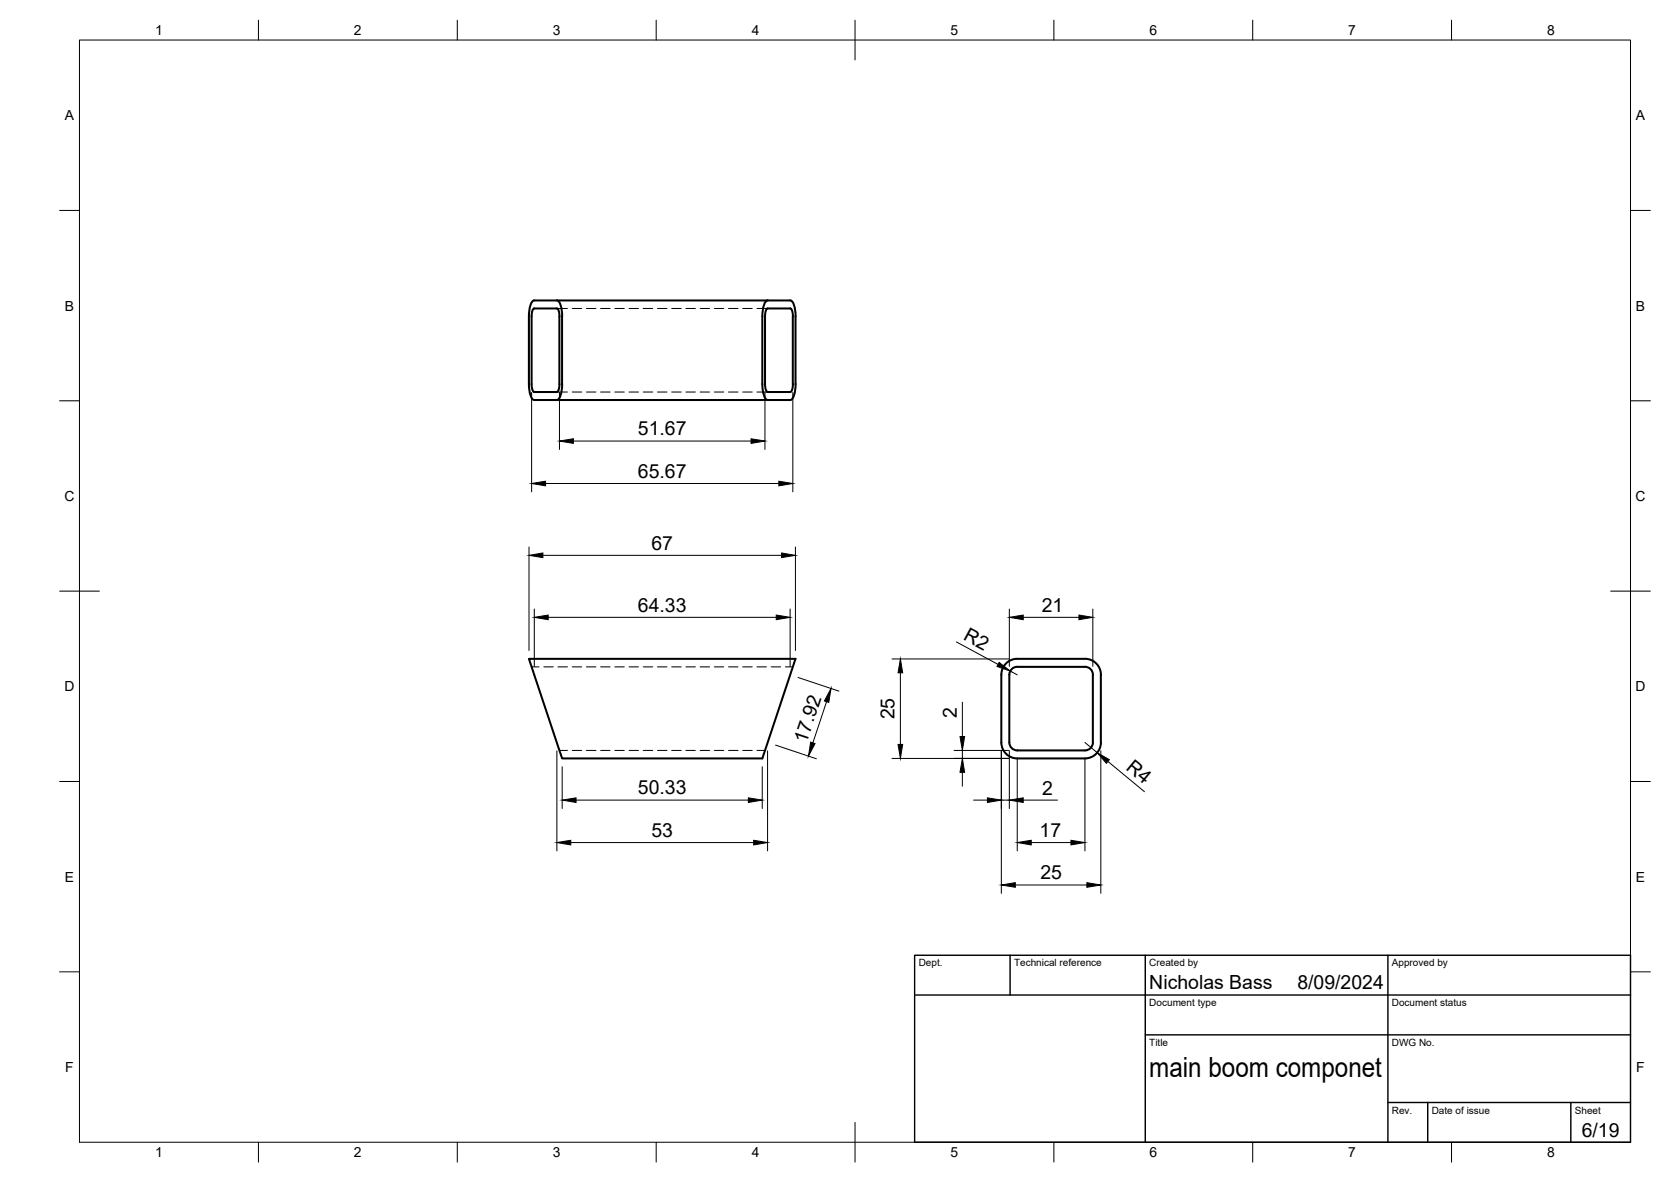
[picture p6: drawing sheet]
<svg xmlns="http://www.w3.org/2000/svg" width="420mm" height="297mm" viewBox="0 0 420 297" stroke-linecap="round" stroke-linejoin="round" font-family="sans-serif">
<!-- layer: Visible -->
<g fill="none" stroke="#000" stroke-width=".51">
<path d="M140 75.5a3.2 3.2 0 0 1 1.3 3.1l.1 .9M141.3 79.5v17M193 75.5h5.7a3.2 3.2 0 0 1 1.3 3.1v17.9M193 75.5h-58.7a3.1 3.1 0 0 0-1.3 3.1v17.9M193 75.5a3.2 3.2 0 0 0-1.3 3.1v17.9M199.3 79.5v17M199.4 79.5l-.1-.6a1.43 1.43 0 0 0-.6-1.4h-5.7a1.74 1.74 0 0 0-.6 2v17M133 96.5l.1 1.8a2.69 2.69 0 0 0 1.2 2.2h58.7M133.7 96.5v.6a1.43 1.43 0 0 0 .6 1.4h5.7a1.77 1.77 0 0 0 .7-2M133.7 96.5v-17.6a1.37 1.37 0 0 1 .6-1.4h5.7a1.79 1.79 0 0 1 .7 2v17M141.4 96.5l-.2 1.8a2.66 2.66 0 0 1-1.2 2.2M191.7 96.5l.1 1.8a2.66 2.66 0 0 0 1.2 2.2"/>
<path d="M192.4 96.5v.6a1.45 1.45 0 0 0 .6 1.4h5.7a1.79 1.79 0 0 0 .7-2M200 96.5l-.1 1.8a2.66 2.66 0 0 1-1.2 2.2h-5.7M133 165.6h67l-8.3 25h-50.4zM251.8 169.6v17a4 4 0 0 0 4 4h17a4 4 0 0 0 4-4M253.8 169.6v17a2 2 0 0 0 2 2h17a2 2 0 0 0 2-2M274.8 169.6v17M274.8 169.6a1.96 1.96 0 0 0-2-2h-17a2 2 0 0 0-2 2M276.8 169.6v17M276.8 169.6a4 4 0 0 0-4-4h-17a4 4 0 0 0-4 4"/>
</g>
<!-- layer: Hidden -->
<g fill="none" stroke="#000" stroke-width=".25">
<path d="M140 77.5h2.7M143.9 77.5h2.4M147.4 77.5h2.4M151 77.5h2.4M154.6 77.5h2.4M158.2 77.5h2.3M161.7 77.5h2.4M165.3 77.5h2.4M168.9 77.5h2.4M172.5 77.5h2.3M176 77.5h2.4M179.6 77.5h2.4"/>
<path d="M183.2 77.5h2.4M186.8 77.5h2.3M190.3 77.5h2.7M140 98.5h2.7M143.9 98.5h2.4M147.4 98.5h2.4M151 98.5h2.4M154.6 98.5h2.4M158.2 98.5h2.3M161.7 98.5h2.4M165.3 98.5h2.4M168.9 98.5h2.4"/>
<path d="M172.5 98.5h2.3M176 98.5h2.4M179.6 98.5h2.4M183.2 98.5h2.4M186.8 98.5h2.3M190.3 98.5h2.7M133.7 167.6h1.8M136.7 167.6h2.4M140.3 167.6h2.4M143.9 167.6h2.4M147.4 167.6h2.4M151 167.6h2.4"/>
<path d="M154.6 167.6h2.4M158.2 167.6h2.3M161.7 167.6h2.4M165.3 167.6h2.4M168.9 167.6h2.4M172.5 167.6h2.3M176 167.6h2.4M179.6 167.6h2.4M183.2 167.6h2.4M186.8 167.6h2.3M190.3 167.6h2.4M193.9 167.6h2.4"/>
<path d="M197.5 167.6h1.8M140.7 188.6h2M143.9 188.6h2.4M147.4 188.6h2.4M151 188.6h2.4M154.6 188.6h2.4M158.2 188.6h2.3M161.7 188.6h2.4M165.3 188.6h2.4M168.9 188.6h2.4M172.5 188.6h2.3M176 188.6h2.4"/>
<path d="M179.6 188.6h2.4M183.2 188.6h2.4M186.8 188.6h2.3M190.3 188.6h2.1"/>
</g>
<!-- layer: BORDER -->
<g fill="none" stroke="#000" stroke-width=".25">
<path d="M20 10.1h390v276.9h-390zM65 5.1v5M115 5.1v5M165 5.1v5M215 5.1v10M265 5.1v5M315 5.1v5M365 5.1v5M15 52.9h5M410 52.9h5M15 100.7h5M410 100.7h5"/>
<path d="M15 148.6h10M405 148.6h10M15 196.4h5M410 196.4h5M15 244.2h5M410 244.2h5M65 287v5M115 287v5M165 287v5M215 282.1v9.9M265 287v5M315 287v5"/>
<path d="M365 287v5"/>
</g>
<!-- layer: TITLEBLOCK -->
<path d="M230 240.1h180v46.9h-180zM230 250h180M254 240.1v9.9M288 240.1v46.9M349 240.1v46.9M288 260.1h122M349 277.1h61M359 277.1v9.9M395 277.1v9.9" fill="none" stroke="#000" stroke-width=".36"/>
<!-- layer: FD_Dimensions -->
<g fill="none" stroke="#000" stroke-width=".25">
<path d="M133.7 98.6v25M140.7 98.6v14.4M192.3 98.6v14.4M199.3 98.6v25M144.2 110.8h44.6M133 137.5v26M136.5 139.6h60M137.2 121.5h58.6M200 137.5v26M134.3 153v14.5M137.8 155.1h57.4M198.7 153v14.5"/>
<path d="M253.8 153v14.5M257.3 155.1h14M274.8 153v14.5M200.7 170.3l10.2 3.4M207.8 176.3l-3.4 10.4M224.3 165.6h29.4M226.4 169.1v18M240.5 161.3l10.5 5.7M242 176.5v8.6M254 168.6l1.8 1M140 188.7v25.1M141.4 192.7v10.5"/>
<path d="M191.7 192.7v10.5M193 188.7v25.1M195 187.2l10.3 3.5M224.3 190.6h29.4M239.9 188.6h13.8M242 188.6v2M242 194.1v3.5M251.8 188.7v35.8M253.8 188.7v14.5M255.8 190.7v23.1M272.8 186.6l3.1 2.5M272.8 190.7v23.1"/>
<path d="M276.8 188.7v35.8M278.6 191.4l9.2 7.6M143.5 211.7h46M144.8 201.1h43.4M244.8 201.1h3.5M251.8 201.1h2M257.3 201.1h8.6M259.3 211.7h10M255.3 222.4h18"/>
</g>
<g fill="#000" stroke="#000" stroke-width=".25">
<path d="M140.7 110.8l3.5-.5v1.1zM188.8 110.3l3.5 .5-3.5 .6zM133 139.6l3.5-.6v1.1zM133.7 121.5l3.5-.6v1.2zM195.8 120.9l3.5 .6-3.5 .6zM196.5 139l3.5 .6-3.5 .5zM134.3 155.1l3.5-.5v1.1zM195.2 154.6l3.5 .5-3.5 .6zM253.8 155.1l3.5-.5v1.1zM271.3 154.6l3.5 .5-3.5 .6zM209 173l-.6 3.5-1.1-.3zM226.4 165.6l.6 3.5h-1.2z"/>
<path d="M251.2 166.5l2.8 2.1-3.3-1.1zM203.8 186.5l1.1 .4-1.6 3.1zM225.8 187.1h1.2l-.6 3.5zM242 190.6l.5 3.5h-1.1zM241.4 185.1h1.1l-.5 3.5zM275.9 189.1l3 1.8-.7 .9zM140 211.7l3.5-.5v1.1zM141.4 201.1l3.4-.6v1.2zM188.2 200.5l3.5 .6-3.5 .6zM189.5 211.2l3.5 .5-3.5 .6zM248.3 200.5l3.5 .6-3.5 .6zM253.8 201.1l3.5-.6v1.2z"/>
<path d="M255.8 211.7l3.5-.5v1.1zM269.3 211.2l3.5 .5-3.5 .6zM251.8 222.4l3.5-.6v1.2zM273.3 221.8l3.5 .6-3.5 .6z"/>
</g>
<text font-size="7" x="289" y="270.6">main boom componet</text>
<g font-size="4.9">
<text x="160.4" y="109.4">51.67</text>
<text x="160.4" y="120">65.67</text>
<text x="163.8" y="138.1">67</text>
<text x="160.4" y="153.7">64.33</text>
<text x="261.9" y="153.7">21</text>
<text x="242" y="160.6" transform="rotate(28 242 160.6)">R2</text>
<text x="224.9" y="180.8" transform="rotate(-90 224.9 180.8)">25</text>
<text x="240.6" y="180.3" transform="rotate(-90 240.6 180.3)">2</text>
<text x="202.8" y="187" transform="rotate(-72 202.8 187)">17.92</text>
<text x="282.9" y="193.2" transform="rotate(40 282.9 193.2)">R4</text>
<text x="160.4" y="199.6">50.33</text>
<text x="262" y="199.7">2</text>
<text x="163.8" y="210.3">53</text>
<text x="261.4" y="210.3">17</text>
<text x="261.6" y="220.9">25</text>
<text x="289" y="248.5">Nicholas Bass</text>
<text x="326.2" y="248.5">8/09/2024</text>
<text x="397.7" y="285.7">6/19</text>
</g>
<g font-size="3.5">
<text x="39" y="8.8">1</text>
<text x="89" y="8.8">2</text>
<text x="139" y="8.8">3</text>
<text x="189" y="8.8">4</text>
<text x="239" y="8.8">5</text>
<text x="289" y="8.8">6</text>
<text x="339" y="8.8">7</text>
<text x="389" y="8.8">8</text>
<text x="16.3" y="30.2">A</text>
<text x="411.3" y="30.2">A</text>
<text x="16.3" y="78">B</text>
<text x="411.3" y="78">B</text>
<text x="16.2" y="125.9">C</text>
<text x="411.2" y="125.9">C</text>
<text x="16.2" y="173.7">D</text>
<text x="411.2" y="173.7">D</text>
<text x="16.3" y="221.6">E</text>
<text x="411.3" y="221.6">E</text>
<text x="16.4" y="269.4">F</text>
<text x="411.4" y="269.4">F</text>
<text x="39" y="290.8">1</text>
<text x="89" y="290.8">2</text>
<text x="139" y="290.8">3</text>
<text x="189" y="290.8">4</text>
<text x="239" y="290.8">5</text>
<text x="289" y="290.8">6</text>
<text x="339" y="290.8">7</text>
<text x="389" y="290.8">8</text>
</g>
<g font-size="2.5">
<text x="231" y="242.9">Dept.</text>
<text x="255" y="242.9">Technical reference</text>
<text x="289" y="242.9">Created by</text>
<text x="350" y="242.9">Approved by</text>
<text x="289" y="252.8">Document type</text>
<text x="350" y="252.8">Document status</text>
<text x="289" y="262.9">Title</text>
<text x="350" y="262.9">DWG No.</text>
<text x="350" y="279.9">Rev.</text>
<text x="360" y="279.9">Date of issue</text>
<text x="396" y="279.9">Sheet</text>
</g>
</svg>
